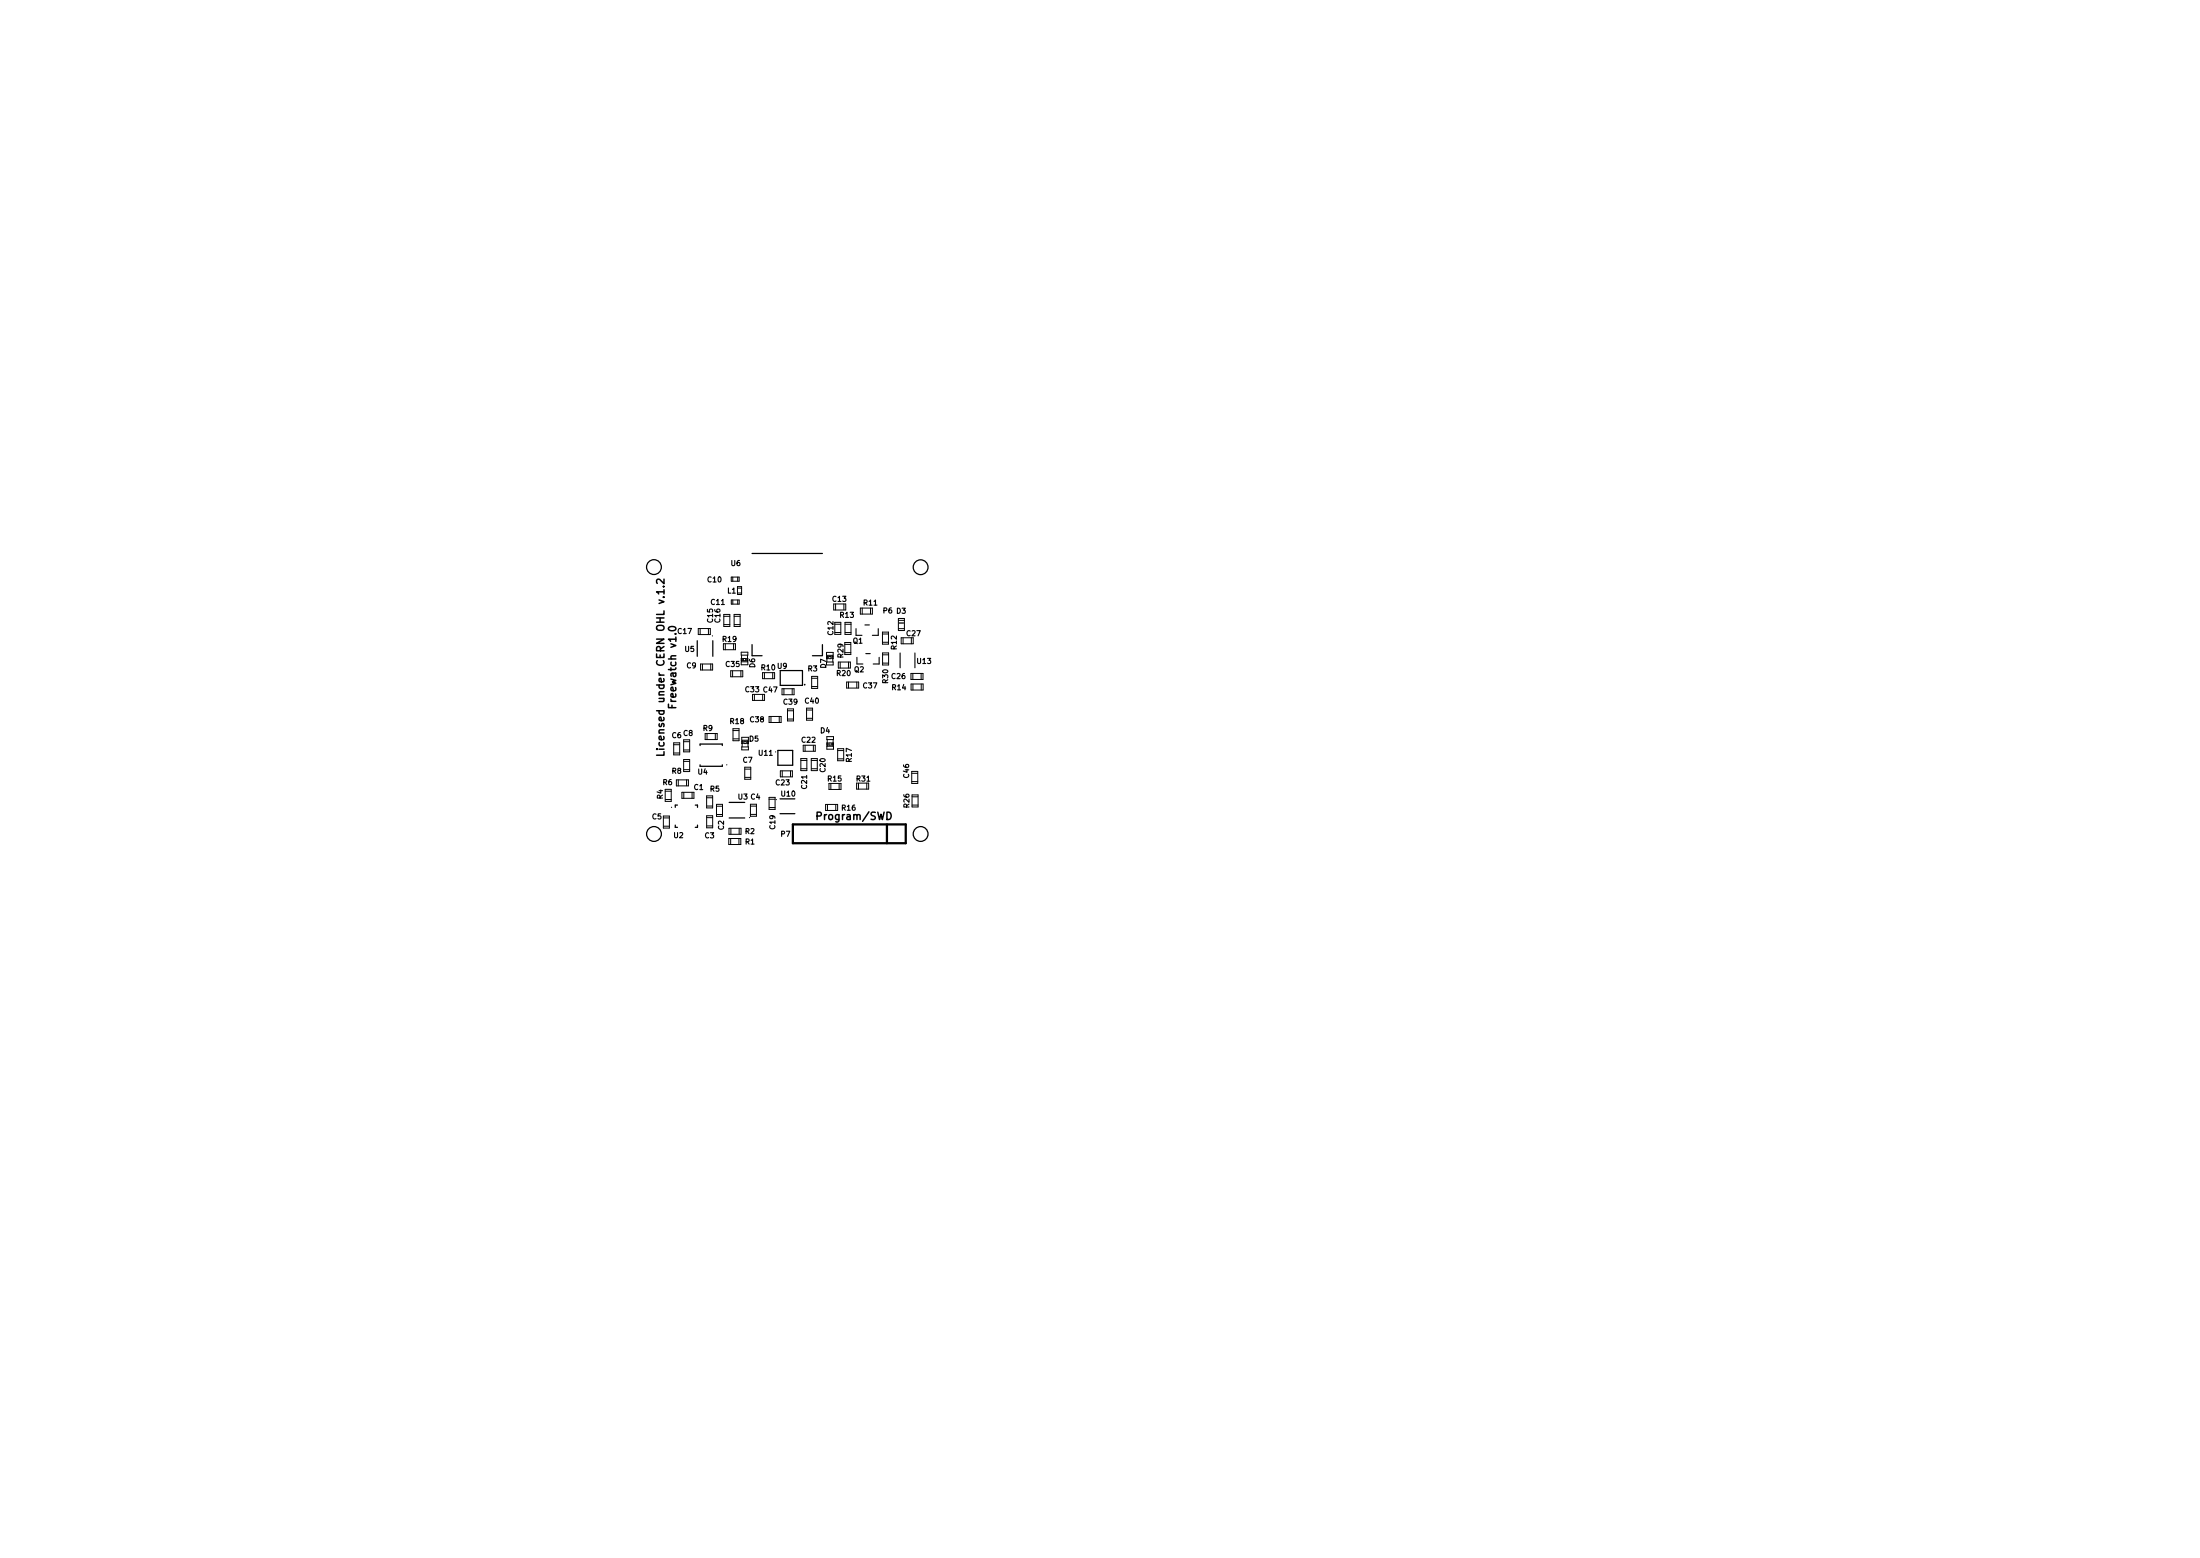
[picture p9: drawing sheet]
<svg xmlns="http://www.w3.org/2000/svg" width="297mm" height="210mm" viewBox="0 0 297 210" stroke-linecap="round" stroke-linejoin="round" font-family="sans-serif">
<path d="M89.7 78.2v.6l-.8-.6-.2 .1v.4M90.3 95v.5h1M90.3 84.7a.59 .59 0 0 1 1 .2 .57 .57 0 0 1-1-.1zM90.7 95.2v.3M89.7 101.4v.5h-1" fill="none" stroke="#000" stroke-width=".2"/>
<g fill="none" stroke="#000" stroke-width=".14">
<path d="M98.7 77.9h1.1v.5h-1.1zM98.9 77.9v.5M99.6 79.2h.5v1h-.5zM99.6 79.4h.5M99.6 77.9v.5M92.3 99.8h.8v1.7h-.8zM94.3 84.8h1.6v.8h-1.6zM94.5 84.8v.8M94.6 89.6h1.6v.8h-1.6zM94.8 89.6v.8M95.2 99h1.6v.8h-1.6zM95.5 99v.8"/>
<path d="M95.6 84.8v.8M96 89.6v.8M96.6 99v.8M97.7 86.9h1.6v.8h-1.6zM97.7 83.2h.8M97.7 82.9h.8v1.6h-.8zM97.8 84.3h.7M97.9 86.9v.8M98.7 90.5h1.6v.8h-1.6zM98.7 81h1.1v.5h-1.1zM98.9 90.5v.8M98.9 81v.5"/>
<path d="M99 98.6h.8M99 98.3h.8v1.7h-.8zM99 99.7h.8M99 86.9v.8M99.1 83.2h.8M99.1 82.9h.8v1.6h-.8zM99.1 84.3h.8M99.6 80h.5M99.6 81v.5M100 90.5v.8M100.1 88h.9v.4h-.9zM100.1 88.9h.1v.3h-.1z"/>
<path d="M100.1 89.3h.9M100.1 89.7h.9M100.1 88.4v.9M100.2 99.9v.9M100.4 88.9h.3v.3h-.3zM100.9 88.4v.9M101 88.9h-.2v.3h.2M101 99.9v.9M101 99.5h-.8v.4h.8M101.6 93.7h1.6v.8h-1.6zM101.9 93.7v.8M103 90.8h1.6v.8h-1.6z"/>
<path d="M103 93.7v.8M103.2 90.8v.8M103.8 96.7h1.7v.8h-1.7zM104.1 96.7v.8M104.3 90.8v.8M105.2 96.7v.8M105.6 92.9h1.6v.9h-1.6zM105.8 92.9v.9M106.3 97h.8M106.3 95.9h.8M106.3 95.7h.8v1.6h-.8zM107 92.9v.8"/>
<path d="M108.9 96.9h.8M108.9 95.8h.8M108.9 95.6h.8v1.6h-.8zM109.6 92.7h.8M109.6 91.5h.8M109.6 91.3h.8v1.6h-.8zM111.6 88h.9v.4h-.9zM111.6 89.3h.9v.4h-.9M111.6 88.9v-.3h.1v.3M111.6 99.4h.9v.4h-.9zM111.6 88.4v.9M111.7 99.8v.9"/>
<path d="M111.9 88.6h.3v.3h-.3zM112.3 88.6h.2v.3h-.2zM112.4 88.4v.9M112.5 99.8v.9M112.6 81.5h1.6v.8h-1.6zM112.7 84.2h.8M112.7 84h.8v1.6h-.8zM112.7 85.4h.8M112.8 81.5v.8M113.2 89.3h1.6v.9h-1.6zM113.4 89.4v.8M113.9 81.5v.8"/>
<path d="M114.1 88.1h.8M114.1 87h.8M114.1 86.7h.8v1.6h-.8zM114.1 84.2h.8M114.1 84h.8v1.6h-.8zM114.1 85.4h.8M114.3 92h1.6v.9h-1.6zM114.6 89.3v.9M114.6 92v.9M115.7 92v.8M116.2 82.1h1.6v.8h-1.6zM116.4 82.1v.8"/>
<path d="M117.5 82.1v.7M119.1 85.6h.9M119.1 85.3h.9v1.6h-.9zM119.2 88.1h.8v1.6h-.8zM119.2 89.5h.8M119.2 88.4h.8M119.2 86.7h.8M121.3 84.8h.8M121.3 83.7h.8M121.3 83.5h.8v1.6h-.8zM121.7 86.1h1.6v.8h-1.6zM121.9 86.1v.8"/>
<path d="M123 90.9h1.6v.8h-1.6zM123 92.3h1.6v.8h-1.6zM123 86.1v.8M123.3 90.9v.8M123.3 92.3v.8M124.4 90.9v.8M124.4 92.3v.8M89.6 110.1h.8v1.7h-.8zM89.6 110.4h.8M89.6 111.5h.8M89.8 106.5h.8v1.6h-.8zM89.8 106.8h.8"/>
<path d="M89.8 107.9h.8M91 101.6h.8M91 100.5h.7M91 100.2h.8v1.7h-.8zM91.3 105.2h1.6v.9h-1.6zM91.6 105.2v.9M92.1 106.9h1.6v.8h-1.6zM92.3 103.9h.8M92.3 102.8h.8M92.3 102.5h.8v1.6h-.8zM92.3 101.2h.8M92.3 100.1h.8"/>
<path d="M92.3 106.9v.8M92.7 105.2v.8M93.4 106.9v.8M95.4 107.7h.8M95.4 107.4h.8v1.6h-.8zM95.4 110.1h.8v1.6h-.8zM95.4 110.3h.8M95.4 108.8h.8M95.4 111.5h.8M96.7 108.5h.9v1.7h-.9zM96.7 108.8h.8M96.7 109.9h.9"/>
<path d="M98.4 113.2h1.6v.8h-1.6zM98.4 111.8h1.7v.8h-1.7zM98.7 113.2v.8M98.7 111.8v.8M99.8 113.2v.7M99.8 111.8v.8M100.2 100h.1v.3h-.1zM100.2 100.8h.8v.4h-.8zM100.5 100h.2v.3h-.2zM100.6 103.8h.8M100.6 103.5h.8v1.7h-.8zM100.6 104.9h.8"/>
<path d="M101 100h-.1v.3h.1M101.3 108.8h.8M101.3 109.9h.8M101.3 108.5h.8v1.7h-.8zM103.8 107.6h.9v1.6h-.9zM103.8 107.9h.9M103.9 109h.8M105.4 104h1.6v.8h-1.6zM105.6 104v.8M106.7 104v.8M108.1 102.6h.8M108.1 102.4h.8v1.6h-.8z"/>
<path d="M108.2 103.7h.7M108.4 100.6h1.7v.8h-1.7zM108.7 100.6v.8M109.5 102.6h.8M109.5 102.4h.8v1.6h-.8zM109.6 103.7h.7M109.8 100.6v.8M111.5 109.4v-.8h1.6v.8M111.6 100.3h.2v.3h-.2zM111.6 100.7h.9v.4h-.9zM111.7 108.6v.8M111.9 105.7h1.7v.8h-1.7z"/>
<path d="M111.9 100.3h.3v.3h-.3zM112.2 105.8v.7M112.4 100.3h.1v.3h-.1zM112.8 108.6v.8M113.1 102.4h.8M113.1 101.3h.8M113.1 101h.8v1.7h-.8zM113.3 105.7v.8M115.7 105.7h1.6v.8h-1.6zM115.9 105.7v.8M117 105.7v.8M123.1 104.1h.8v1.6h-.8z"/>
<path d="M123.1 105.5h.8M123.1 104.4h.8M123.1 108.6h.9M123.1 107.5h.8M123.1 107.3h.9v1.6h-.9z"/>
</g>
<g fill="none" stroke="#000" stroke-width=".17">
<path d="M101.5 74.7h9.5M94.1 86.5v2.1M96.2 85.8h.1M96.2 86.5v2.1M101.5 87v1.5h1.4M105.3 90.5h3v2h-3zM109.7 88.5h1.3M111 87v1.5M121.4 84.1h.6M90.7 108.9h.1M91.2 111.3v.3h.3M91.5 108.6h-.3v.3"/>
<path d="M93.9 108.6h.3v.3M94.2 111.3v.3h-.3M94.5 100.6v-.2h3v.2M94.5 103.2v.2h3v-.2M98.1 103.2h.1M98.5 108.3h2.1M98.5 110.4h2.1M101.2 110.3h.1M104.7 101.5h.1M104.8 107.9h.1M105 101.3h2v2h-2zM105.3 109.8h2"/>
<path d="M105.3 107.8h2"/>
<circle cx="88.3" cy="76.5" r="1"/>
<circle cx="124.3" cy="76.5" r="1"/>
<circle cx="88.3" cy="112.5" r="1"/>
<circle cx="124.3" cy="112.5" r="1"/>
</g>
<path d="M115.6 84.8v.9h.8M115.7 88.7v.9h.8M116.8 84.3h.6M116.9 88.2h.6M118.6 84.8v.9h-.8M118.7 88.7v.9h-.8M121.5 88.1v2M123.5 88.1v2" fill="none" stroke="#000" stroke-width=".15"/>
<path d="M107.1 111.3h15.2v2.5h-15.2zM119.8 111.3v2.5" fill="none" stroke="#000" stroke-width=".3"/>
<path d="M108.6 92.4h.1" fill="none" stroke="#000" stroke-width=".25"/>
<g font-size="1.4">
<text x="91.3" y="95" transform="rotate(-90 91.3 95)">Freewatch v1.0</text>
<text x="89.7" y="100.8" transform="rotate(-90 89.7 100.8)">Licensed under CERN OHL v.1.2</text>
<text x="110.6" y="110.6">Program/SWD</text>
</g>
<g font-size="1">
<text x="98.7" y="76.4">U6</text>
<text x="95.6" y="78.6">C10</text>
<text x="96" y="81.6">C11</text>
<text x="96.2" y="84" transform="rotate(-90 96.2 84)">C15</text>
<text x="97.2" y="84" transform="rotate(-90 97.2 84)">C16</text>
<text x="98.2" y="80.1">L1</text>
<text x="112.4" y="81.2">C13</text>
<text x="113.5" y="83.4">R13</text>
<text x="116.6" y="81.7">R11</text>
<text x="119.3" y="82.8">P6 D3</text>
<text x="91.5" y="85.5">C17</text>
<text x="92.5" y="88">U5</text>
<text x="97.6" y="86.6">R19</text>
<text x="98" y="90">C35</text>
<text x="112.5" y="85.7" transform="rotate(-90 112.5 85.7)">C12</text>
<text x="113.9" y="88.7" transform="rotate(-90 113.9 88.7)">R29</text>
<text x="115.2" y="86.8">Q1</text>
<text x="121.1" y="87.6" transform="rotate(-90 121.1 87.6)">R12</text>
<text x="122.4" y="85.8">C27</text>
<text x="123.9" y="89.6">U13</text>
<text x="92.7" y="90.2">C9</text>
<text x="100.7" y="93.4">C33 C47</text>
<text x="101.9" y="90.1" transform="rotate(-90 101.9 90.1)">D6</text>
<text x="102.8" y="90.4">R10 U9</text>
<text x="105.8" y="95.1">C39</text>
<text x="108.7" y="94.9">C40</text>
<text x="109.1" y="90.6">R3</text>
<text x="111.5" y="90.2" transform="rotate(-90 111.5 90.2)">D7</text>
<text x="113" y="91.2">R20</text>
<text x="115.3" y="90.7">Q2</text>
<text x="116.6" y="92.9">C37</text>
<text x="119.9" y="92.2" transform="rotate(-90 119.9 92.2)">R30</text>
<text x="120.4" y="91.6">C26</text>
<text x="120.5" y="93.1">R14</text>
<text x="90.7" y="99.6">C6</text>
<text x="92.3" y="99.3">C8</text>
<text x="94.9" y="98.6">R9</text>
<text x="98.6" y="97.7">R18</text>
<text x="101.2" y="100.1">D5</text>
<text x="101.3" y="97.5">C38</text>
<text x="102.5" y="102">U11</text>
<text x="108.3" y="100.2">C22</text>
<text x="110.8" y="98.9">D4</text>
<text x="89.5" y="107.8" transform="rotate(-90 89.5 107.8)">R4</text>
<text x="89.5" y="105.9">R6</text>
<text x="90.7" y="104.4">R8</text>
<text x="93.7" y="106.6">C1</text>
<text x="94.3" y="104.5">U4</text>
<text x="95.9" y="106.8">R5</text>
<text x="99.7" y="107.9">U3 C4</text>
<text x="100.3" y="102.9">C7</text>
<text x="104.8" y="106">C23</text>
<text x="105.5" y="107.5">U10</text>
<text x="108.9" y="106.4" transform="rotate(-90 108.9 106.4)">C21</text>
<text x="111.4" y="104.2" transform="rotate(-90 111.4 104.2)">C20</text>
<text x="111.8" y="105.4">R15</text>
<text x="115" y="102.8" transform="rotate(-90 115 102.8)">R17</text>
<text x="115.7" y="105.5">R31</text>
<text x="122.7" y="104.9" transform="rotate(-90 122.7 104.9)">C46</text>
<text x="88.1" y="110.6">C5</text>
<text x="91" y="113.1">U2</text>
<text x="95.2" y="113.1">C3</text>
<text x="97.7" y="112" transform="rotate(-90 97.7 112)">C2</text>
<text x="100.6" y="112.5">R2</text>
<text x="100.6" y="113.9">R1</text>
<text x="104.7" y="111.9" transform="rotate(-90 104.7 111.9)">C19</text>
<text x="105.5" y="112.9">P7</text>
<text x="113.7" y="109.4">R16</text>
<text x="122.8" y="109" transform="rotate(-90 122.8 109)">R26</text>
</g>
</svg>
